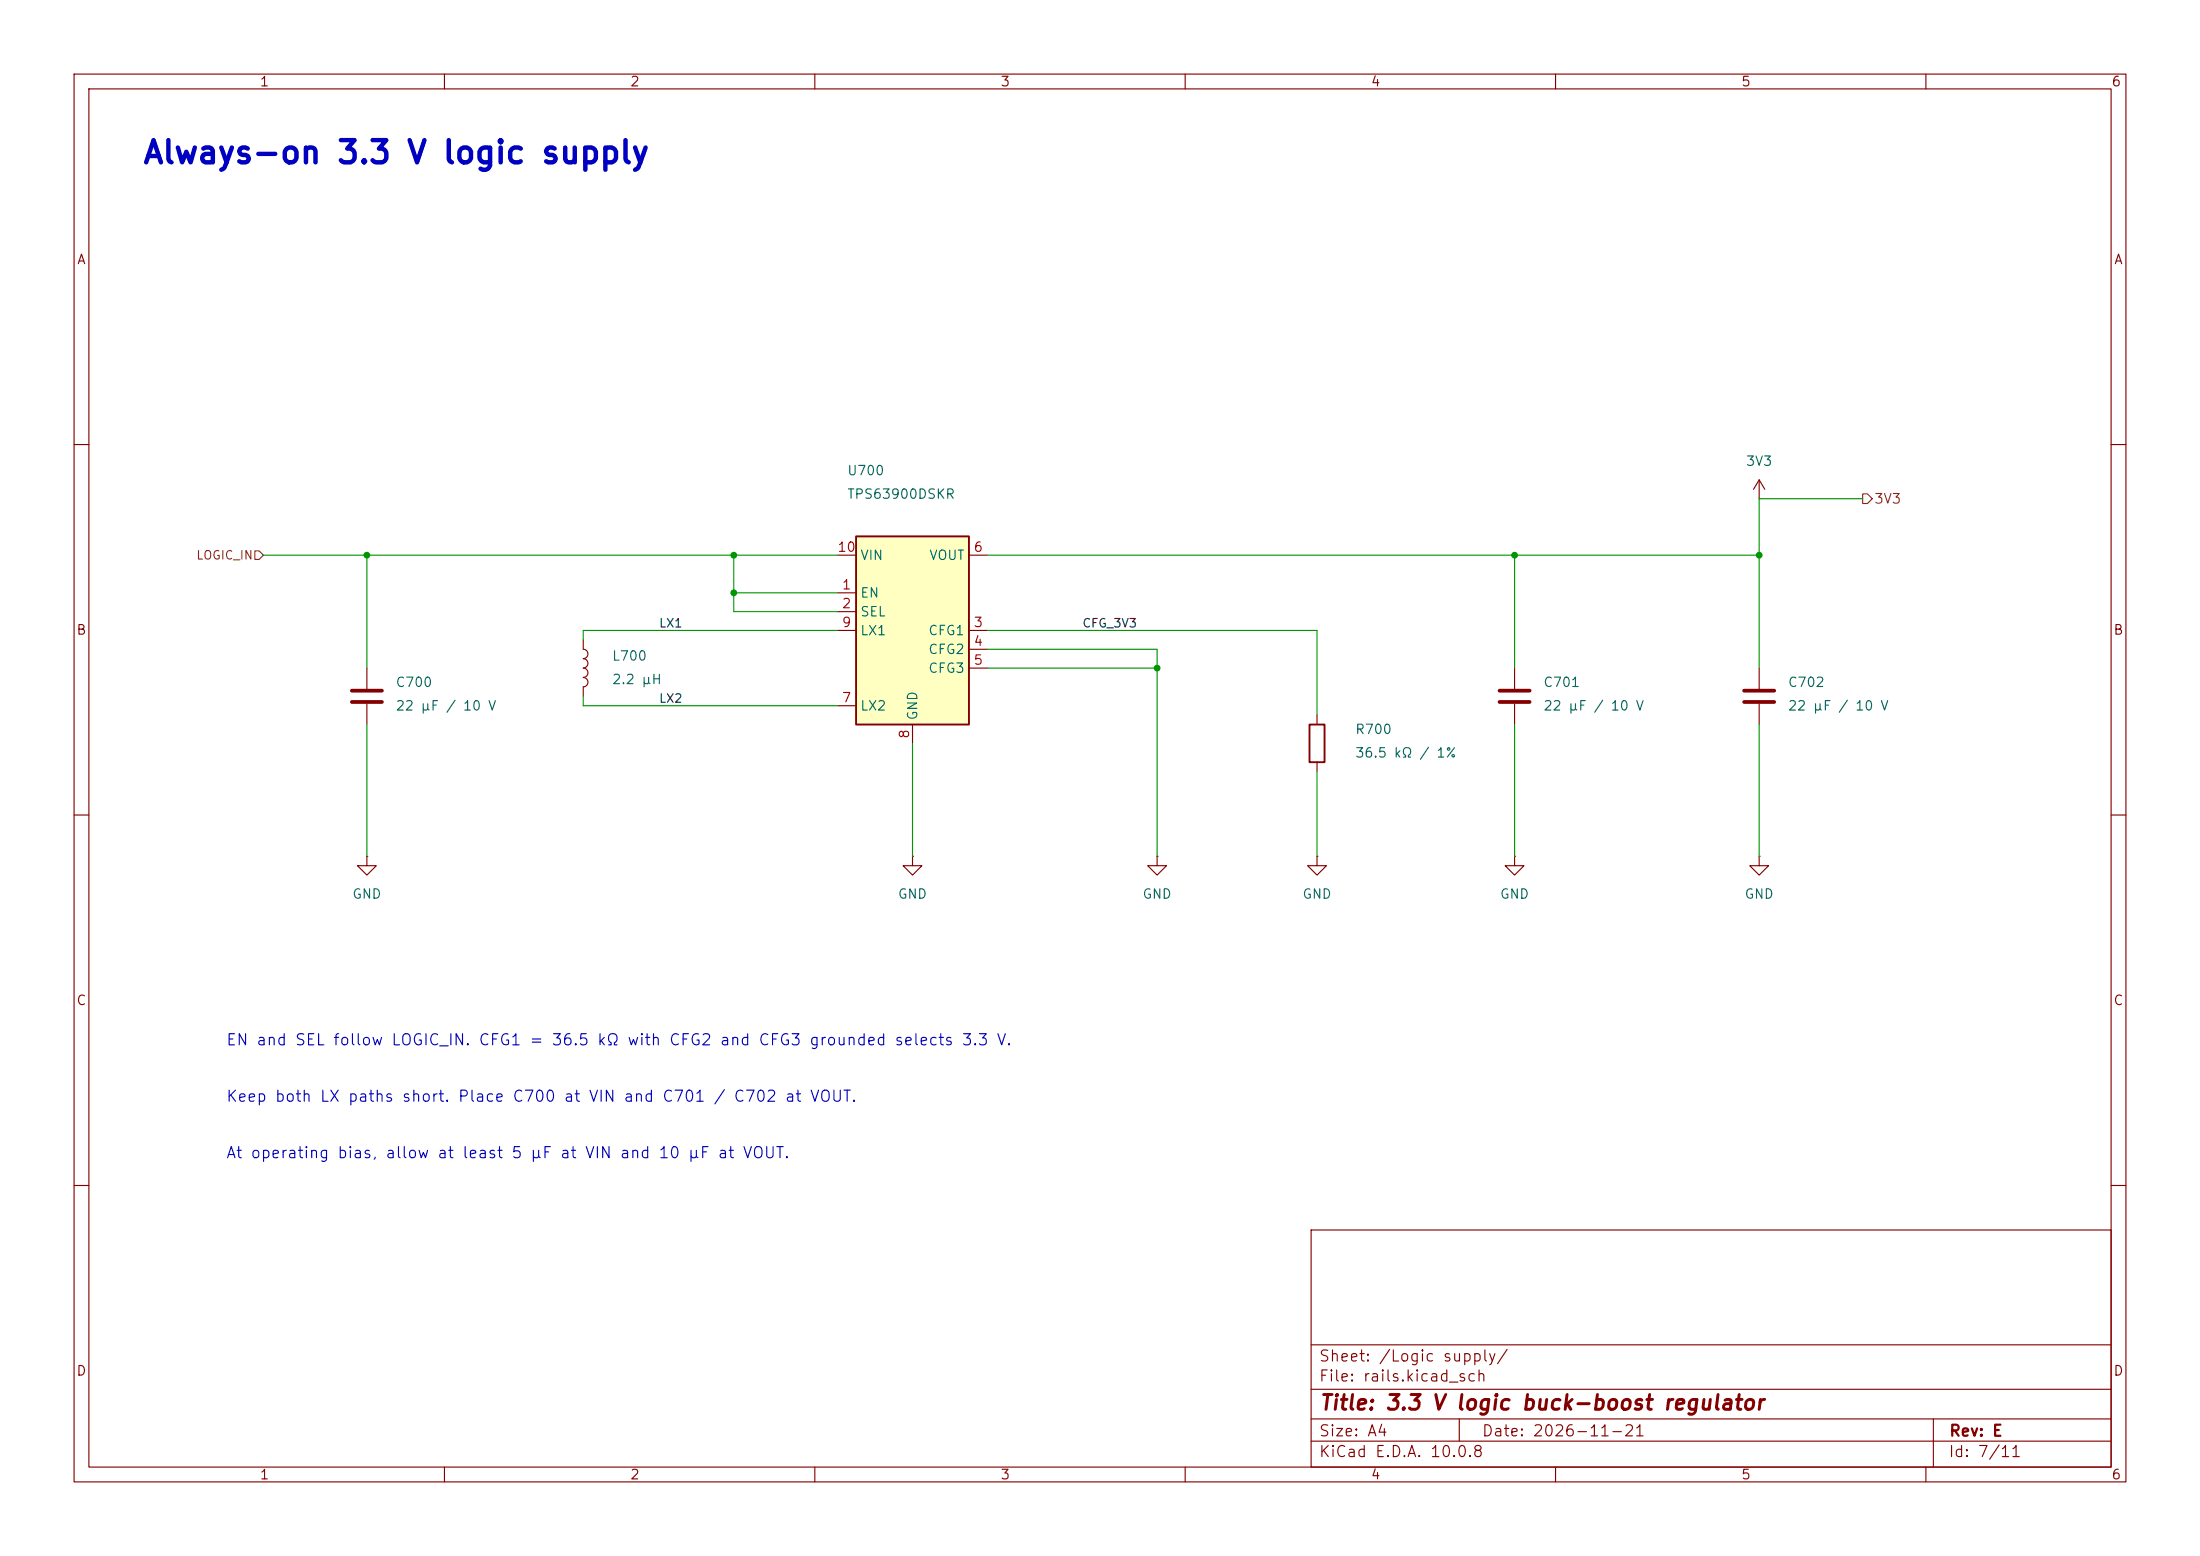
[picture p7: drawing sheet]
(kicad_sch
 (version 20260306)
 (generator "eeschema")
 (generator_version "10.0")
 (paper "A4")
 (title_block
  (title "3.3 V logic buck-boost regulator")
  (rev "E")
  (date "2026-11-21"))
 (lib_symbols
  (symbol "Device:C"
   (pin_numbers (hide yes))
   (pin_names
    (offset 0.254)) (exclude_from_sim no) (in_bom yes) (on_board yes)
   (in_pos_files yes)
   (duplicate_pin_numbers_are_jumpers no)
   (property "Reference" "C" (at 0.635 2.54 0) (show_name no) (do_not_autoplace no) (effects (font (size 1.27 1.27)) (justify left)))
   (property "Value" "C" (at 0.635 -2.54 0) (show_name no) (do_not_autoplace no) (effects (font (size 1.27 1.27)) (justify left)))
   (property "Footprint" "" (at 0.9652 -3.81 0) (show_name no) (do_not_autoplace no) (hide yes) (effects (font (size 1.27 1.27))))
   (property "Datasheet" "" (at 0 0 0) (show_name no) (do_not_autoplace no) (hide yes) (effects (font (size 1.27 1.27))))
   (property "Description" "Unpolarized capacitor" (at 0 0 0) (show_name no) (do_not_autoplace no) (hide yes) (effects (font (size 1.27 1.27))))
   (symbol "C_0_1"
    (polyline (pts (xy -2.032 0.762) (xy 2.032 0.762)) (stroke (width 0.508) (type default)) (fill (type none)))
    (polyline (pts (xy -2.032 -0.762) (xy 2.032 -0.762)) (stroke (width 0.508) (type default)) (fill (type none))))
   (symbol "C_1_1"
    (pin passive line (at 0 3.81 270) (length 2.794) (name "" (effects (font (size 1.27 1.27)))) (number "1" (effects (font (size 1.27 1.27)))))
    (pin passive line (at 0 -3.81 90) (length 2.794) (name "" (effects (font (size 1.27 1.27)))) (number "2" (effects (font (size 1.27 1.27))))))
   (embedded_fonts no))
  (symbol "Device:L"
   (pin_numbers (hide yes))
   (pin_names
    (offset 1.016) (hide yes)) (exclude_from_sim no) (in_bom yes) (on_board yes)
   (in_pos_files yes)
   (duplicate_pin_numbers_are_jumpers no)
   (property "Reference" "L" (at -1.27 0 90) (show_name no) (do_not_autoplace no) (effects (font (size 1.27 1.27))))
   (property "Value" "L" (at 1.905 0 90) (show_name no) (do_not_autoplace no) (effects (font (size 1.27 1.27))))
   (property "Footprint" "" (at 0 0 0) (show_name no) (do_not_autoplace no) (hide yes) (effects (font (size 1.27 1.27))))
   (property "Datasheet" "" (at 0 0 0) (show_name no) (do_not_autoplace no) (hide yes) (effects (font (size 1.27 1.27))))
   (property "Description" "Inductor" (at 0 0 0) (show_name no) (do_not_autoplace no) (hide yes) (effects (font (size 1.27 1.27))))
   (symbol "L_0_1"
    (arc (start 0 2.54) (mid 0.6323 1.905) (end 0 1.27) (stroke (width 0) (type default)) (fill (type none)))
    (arc (start 0 1.27) (mid 0.6323 0.635) (end 0 0) (stroke (width 0) (type default)) (fill (type none)))
    (arc (start 0 0) (mid 0.6323 -0.635) (end 0 -1.27) (stroke (width 0) (type default)) (fill (type none)))
    (arc (start 0 -1.27) (mid 0.6323 -1.905) (end 0 -2.54) (stroke (width 0) (type default)) (fill (type none))))
   (symbol "L_1_1"
    (pin passive line (at 0 3.81 270) (length 1.27) (name "1" (effects (font (size 1.27 1.27)))) (number "1" (effects (font (size 1.27 1.27)))))
    (pin passive line (at 0 -3.81 90) (length 1.27) (name "2" (effects (font (size 1.27 1.27)))) (number "2" (effects (font (size 1.27 1.27))))))
   (embedded_fonts no))
  (symbol "Device:R"
   (pin_numbers (hide yes))
   (pin_names
    (offset 0)) (exclude_from_sim no) (in_bom yes) (on_board yes)
   (in_pos_files yes)
   (duplicate_pin_numbers_are_jumpers no)
   (property "Reference" "R" (at 2.032 0 90) (show_name no) (do_not_autoplace no) (effects (font (size 1.27 1.27))))
   (property "Value" "R" (at 0 0 90) (show_name no) (do_not_autoplace no) (effects (font (size 1.27 1.27))))
   (property "Footprint" "" (at -1.778 0 90) (show_name no) (do_not_autoplace no) (hide yes) (effects (font (size 1.27 1.27))))
   (property "Datasheet" "" (at 0 0 0) (show_name no) (do_not_autoplace no) (hide yes) (effects (font (size 1.27 1.27))))
   (property "Description" "Resistor" (at 0 0 0) (show_name no) (do_not_autoplace no) (hide yes) (effects (font (size 1.27 1.27))))
   (symbol "R_0_1"
    (rectangle (start -1.016 -2.54) (end 1.016 2.54) (stroke (width 0.254) (type default)) (fill (type none))))
   (symbol "R_1_1"
    (pin passive line (at 0 3.81 270) (length 1.27) (name "" (effects (font (size 1.27 1.27)))) (number "1" (effects (font (size 1.27 1.27)))))
    (pin passive line (at 0 -3.81 90) (length 1.27) (name "" (effects (font (size 1.27 1.27)))) (number "2" (effects (font (size 1.27 1.27))))))
   (embedded_fonts no))
  (symbol "Regulator_Switching:TPS63900" (exclude_from_sim no) (in_bom yes) (on_board yes)
   (in_pos_files yes)
   (duplicate_pin_numbers_are_jumpers no)
   (property "Reference" "U" (at -7.62 13.97 0) (show_name no) (do_not_autoplace no) (effects (font (size 1.27 1.27)) (justify left)))
   (property "Value" "TPS63900" (at 5.08 13.97 0) (show_name no) (do_not_autoplace no) (effects (font (size 1.27 1.27))))
   (property "Footprint" "Package_SON:WSON-10-1EP_2.5x2.5mm_P0.5mm_EP1.2x2mm_ThermalVias" (at 21.59 -13.97 0) (show_name no) (do_not_autoplace no) (hide yes) (effects (font (size 1.27 1.27))))
   (property "Datasheet" "https://www.ti.com/lit/ds/symlink/tps63900.pdf" (at -7.62 13.97 0) (show_name no) (do_not_autoplace no) (hide yes) (effects (font (size 1.27 1.27))))
   (property "Description" "Buck-Boost Converter, 1.8-5.5V Input Voltage, 0.4A Switch Current, Adjustable 1.8-5V Output Voltage, WSON-10" (at 0 0 0) (show_name no) (do_not_autoplace no) (hide yes) (effects (font (size 1.27 1.27))))
   (symbol "TPS63900_0_1"
    (rectangle (start -7.62 12.7) (end 7.62 -12.7) (stroke (width 0.254) (type default)) (fill (type background))))
   (symbol "TPS63900_1_1"
    (pin input line (at -10.16 5.08 0) (length 2.54) (name "EN" (effects (font (size 1.27 1.27)))) (number "1" (effects (font (size 1.27 1.27)))))
    (pin input line (at -10.16 2.54 0) (length 2.54) (name "SEL" (effects (font (size 1.27 1.27)))) (number "2" (effects (font (size 1.27 1.27)))))
    (pin input line (at 10.16 0 180) (length 2.54) (name "CFG1" (effects (font (size 1.27 1.27)))) (number "3" (effects (font (size 1.27 1.27)))))
    (pin input line (at 10.16 -2.54 180) (length 2.54) (name "CFG2" (effects (font (size 1.27 1.27)))) (number "4" (effects (font (size 1.27 1.27)))))
    (pin input line (at 10.16 -5.08 180) (length 2.54) (name "CFG3" (effects (font (size 1.27 1.27)))) (number "5" (effects (font (size 1.27 1.27)))))
    (pin power_out line (at 10.16 10.16 180) (length 2.54) (name "VOUT" (effects (font (size 1.27 1.27)))) (number "6" (effects (font (size 1.27 1.27)))))
    (pin input line (at -10.16 -10.16 0) (length 2.54) (name "LX2" (effects (font (size 1.27 1.27)))) (number "7" (effects (font (size 1.27 1.27)))))
    (pin power_in line (at 0 -15.24 90) (length 2.54) (name "GND" (effects (font (size 1.27 1.27)))) (number "8" (effects (font (size 1.27 1.27)))))
    (pin input line (at -10.16 0 0) (length 2.54) (name "LX1" (effects (font (size 1.27 1.27)))) (number "9" (effects (font (size 1.27 1.27)))))
    (pin power_in line (at -10.16 10.16 0) (length 2.54) (name "VIN" (effects (font (size 1.27 1.27)))) (number "10" (effects (font (size 1.27 1.27)))))
    (pin passive line (at 0 -15.24 90) (length 2.54) (hide yes) (name "GND" (effects (font (size 1.27 1.27)))) (number "11" (effects (font (size 1.27 1.27))))))
   (embedded_fonts no))
  (symbol "power:GND"
   (power global)
   (pin_numbers (hide yes))
   (pin_names
    (offset 0) (hide yes)) (exclude_from_sim no) (in_bom yes) (on_board yes)
   (in_pos_files yes)
   (duplicate_pin_numbers_are_jumpers no)
   (property "Reference" "#PWR" (at 0 -6.35 0) (show_name no) (do_not_autoplace no) (hide yes) (effects (font (size 1.27 1.27))))
   (property "Value" "GND" (at 0 -3.81 0) (show_name no) (do_not_autoplace no) (effects (font (size 1.27 1.27))))
   (property "Footprint" "" (at 0 0 0) (show_name no) (do_not_autoplace no) (hide yes) (effects (font (size 1.27 1.27))))
   (property "Datasheet" "" (at 0 0 0) (show_name no) (do_not_autoplace no) (hide yes) (effects (font (size 1.27 1.27))))
   (property "Description" "Power symbol creates a global label with name \"GND\" , ground" (at 0 0 0) (show_name no) (do_not_autoplace no) (hide yes) (effects (font (size 1.27 1.27))))
   (symbol "GND_0_1"
    (polyline (pts (xy 0 0) (xy 0 -1.27) (xy 1.27 -1.27) (xy 0 -2.54) (xy -1.27 -1.27) (xy 0 -1.27)) (stroke (width 0) (type default)) (fill (type none))))
   (symbol "GND_1_1"
    (pin power_in line (at 0 0 270) (length 0) (name "" (effects (font (size 1.27 1.27)))) (number "1" (effects (font (size 1.27 1.27))))))
   (embedded_fonts no))
  (symbol "power:+3V3"
   (power global)
   (pin_numbers (hide yes))
   (pin_names
    (offset 0) (hide yes)) (exclude_from_sim no) (in_bom yes) (on_board yes)
   (in_pos_files yes)
   (duplicate_pin_numbers_are_jumpers no)
   (property "Reference" "#PWR" (at 0 -3.81 0) (show_name no) (do_not_autoplace no) (hide yes) (effects (font (size 1.27 1.27))))
   (property "Value" "+3V3" (at 0 3.556 0) (show_name no) (do_not_autoplace no) (effects (font (size 1.27 1.27))))
   (property "Footprint" "" (at 0 0 0) (show_name no) (do_not_autoplace no) (hide yes) (effects (font (size 1.27 1.27))))
   (property "Datasheet" "" (at 0 0 0) (show_name no) (do_not_autoplace no) (hide yes) (effects (font (size 1.27 1.27))))
   (property "Description" "Power symbol creates a global label with name \"+3V3\"" (at 0 0 0) (show_name no) (do_not_autoplace no) (hide yes) (effects (font (size 1.27 1.27))))
   (symbol "+3V3_0_1"
    (polyline (pts (xy -0.762 1.27) (xy 0 2.54)) (stroke (width 0) (type default)) (fill (type none)))
    (polyline (pts (xy 0 2.54) (xy 0.762 1.27)) (stroke (width 0) (type default)) (fill (type none)))
    (polyline (pts (xy 0 0) (xy 0 2.54)) (stroke (width 0) (type default)) (fill (type none))))
   (symbol "+3V3_1_1"
    (pin power_in line (at 0 0 90) (length 0) (name "" (effects (font (size 1.27 1.27)))) (number "1" (effects (font (size 1.27 1.27))))))
   (embedded_fonts no)))
 (text "Always-on 3.3 V logic supply"
  (exclude_from_sim no)
  (at 19.05 19.05 0)
  (effects (font (size 3 3)
    (bold yes)) (justify left top)))
 (symbol
  (lib_id "Regulator_Switching:TPS63900")
  (at 123.19 85.09 0)
  (unit 1)
  (body_style 1)
  (exclude_from_sim no)
  (in_bom yes)
  (on_board yes)
  (in_pos_files yes)
  (dnp no)
  (property "Reference" "U700" (at 114.3 63.5 0) (show_name no) (do_not_autoplace no) (effects (font (size 1.27 1.27)) (justify left)))
  (property "Value" "TPS63900DSKR" (at 114.3 66.675 0) (show_name no) (do_not_autoplace no) (effects (font (size 1.27 1.27)) (justify left)))
  (property "Footprint" "Package_SON:WSON-10-1EP_2.5x2.5mm_P0.5mm_EP1.2x2mm" (at 123.19 85.09 0) (hide yes) (show_name no) (do_not_autoplace no) (effects (font (size 1.27 1.27))))
  (property "Datasheet" "https://www.ti.com/lit/ds/symlink/tps63900.pdf" (at 123.19 85.09 0) (hide yes) (show_name no) (do_not_autoplace no) (effects (font (size 1.27 1.27))))
  (property "Description" "" (at 123.19 85.09 0) (show_name no) (do_not_autoplace no) (effects (font (size 1.27 1.27))))
  (property "LCSC" "C1518762" (at 123.19 85.09 0) (hide yes) (show_name no) (do_not_autoplace no) (effects (font (size 1.27 1.27))))
  (property "Manufacturer" "Texas Instruments" (at 123.19 85.09 0) (hide yes) (show_name no) (do_not_autoplace no) (effects (font (size 1.27 1.27))))
  (property "MPN" "TPS63900DSKR" (at 123.19 85.09 0) (hide yes) (show_name no) (do_not_autoplace no) (effects (font (size 1.27 1.27))))
  (property "Assembly" "Factory SMT" (at 123.19 85.09 0) (hide yes) (show_name no) (do_not_autoplace no) (effects (font (size 1.27 1.27))))
  (pin "11")
  (pin "10")
  (pin "5")
  (pin "9")
  (pin "7")
  (pin "8")
  (pin "6")
  (pin "4")
  (pin "1")
  (pin "3")
  (pin "2"))
 (symbol
  (lib_id "Device:L")
  (at 78.74 90.17 0)
  (unit 1)
  (body_style 1)
  (exclude_from_sim no)
  (in_bom yes)
  (on_board yes)
  (in_pos_files yes)
  (dnp no)
  (property "Reference" "L700" (at 82.55 88.519 0) (show_name no) (do_not_autoplace no) (effects (font (size 1.27 1.27)) (justify left)))
  (property "Value" "2.2 µH" (at 82.55 91.694 0) (show_name no) (do_not_autoplace no) (effects (font (size 1.27 1.27)) (justify left)))
  (property "Footprint" "Keyboard_Power:Murata_DFE201612E" (at 78.74 90.17 0) (hide yes) (show_name no) (do_not_autoplace no) (effects (font (size 1.27 1.27))))
  (property "Datasheet" "https://datasheet.lcsc.com/datasheet/pdf/9a2227c0960d033e774a76ebdabff58d.pdf" (at 78.74 90.17 0) (hide yes) (show_name no) (do_not_autoplace no) (effects (font (size 1.27 1.27))))
  (property "Description" "" (at 78.74 90.17 0) (show_name no) (do_not_autoplace no) (effects (font (size 1.27 1.27))))
  (property "LCSC" "C337893" (at 78.74 90.17 0) (hide yes) (show_name no) (do_not_autoplace no) (effects (font (size 1.27 1.27))))
  (property "Manufacturer" "Murata Electronics" (at 78.74 90.17 0) (hide yes) (show_name no) (do_not_autoplace no) (effects (font (size 1.27 1.27))))
  (property "MPN" "DFE201612E-2R2M=P2" (at 78.74 90.17 0) (hide yes) (show_name no) (do_not_autoplace no) (effects (font (size 1.27 1.27))))
  (property "Assembly" "Factory SMT" (at 78.74 90.17 0) (hide yes) (show_name no) (do_not_autoplace no) (effects (font (size 1.27 1.27))))
  (pin "1")
  (pin "2"))
 (symbol
  (lib_id "Device:R")
  (at 177.8 100.33 0)
  (unit 1)
  (body_style 1)
  (exclude_from_sim no)
  (in_bom yes)
  (on_board yes)
  (in_pos_files yes)
  (dnp no)
  (property "Reference" "R700" (at 182.88 98.425 0) (show_name no) (do_not_autoplace no) (effects (font (size 1.27 1.27)) (justify left)))
  (property "Value" "36.5 kΩ / 1%" (at 182.88 101.6 0) (show_name no) (do_not_autoplace no) (effects (font (size 1.27 1.27)) (justify left)))
  (property "Footprint" "Resistor_SMD:R_0603_1608Metric" (at 177.8 100.33 0) (hide yes) (show_name no) (do_not_autoplace no) (effects (font (size 1.27 1.27))))
  (property "Datasheet" "https://www.lcsc.com/product-detail/C23029.html" (at 177.8 100.33 0) (hide yes) (show_name no) (do_not_autoplace no) (effects (font (size 1.27 1.27))))
  (property "Description" "" (at 177.8 100.33 0) (show_name no) (do_not_autoplace no) (effects (font (size 1.27 1.27))))
  (property "LCSC" "C23029" (at 177.8 100.33 0) (hide yes) (show_name no) (do_not_autoplace no) (effects (font (size 1.27 1.27))))
  (property "Manufacturer" "UNI-ROYAL(Uniroyal Elec)" (at 177.8 100.33 0) (hide yes) (show_name no) (do_not_autoplace no) (effects (font (size 1.27 1.27))))
  (property "MPN" "0603WAF3652T5E" (at 177.8 100.33 0) (hide yes) (show_name no) (do_not_autoplace no) (effects (font (size 1.27 1.27))))
  (property "Assembly" "Factory SMT" (at 177.8 100.33 0) (hide yes) (show_name no) (do_not_autoplace no) (effects (font (size 1.27 1.27))))
  (pin "1")
  (pin "2"))
 (symbol
  (lib_id "Device:C")
  (at 49.53 93.98 0)
  (unit 1)
  (body_style 1)
  (exclude_from_sim no)
  (in_bom yes)
  (on_board yes)
  (in_pos_files yes)
  (dnp no)
  (property "Reference" "C700" (at 53.34 92.075 0) (show_name no) (do_not_autoplace no) (effects (font (size 1.27 1.27)) (justify left)))
  (property "Value" "22 µF / 10 V" (at 53.34 95.25 0) (show_name no) (do_not_autoplace no) (effects (font (size 1.27 1.27)) (justify left)))
  (property "Footprint" "Capacitor_SMD:C_1206_3216Metric" (at 49.53 93.98 0) (hide yes) (show_name no) (do_not_autoplace no) (effects (font (size 1.27 1.27))))
  (property "Datasheet" "https://pim.murata.com/en-us/pim/details/?partNum=GRM31CR71A226KE15%23" (at 49.53 93.98 0) (hide yes) (show_name no) (do_not_autoplace no) (effects (font (size 1.27 1.27))))
  (property "Description" "" (at 49.53 93.98 0) (show_name no) (do_not_autoplace no) (effects (font (size 1.27 1.27))))
  (property "LCSC" "C91604" (at 49.53 93.98 0) (hide yes) (show_name no) (do_not_autoplace no) (effects (font (size 1.27 1.27))))
  (property "Manufacturer" "Murata Electronics" (at 49.53 93.98 0) (hide yes) (show_name no) (do_not_autoplace no) (effects (font (size 1.27 1.27))))
  (property "MPN" "GRM31CR71A226KE15L" (at 49.53 93.98 0) (hide yes) (show_name no) (do_not_autoplace no) (effects (font (size 1.27 1.27))))
  (property "Assembly" "Factory SMT" (at 49.53 93.98 0) (hide yes) (show_name no) (do_not_autoplace no) (effects (font (size 1.27 1.27))))
  (pin "2")
  (pin "1"))
 (symbol
  (lib_id "Device:C")
  (at 204.47 93.98 0)
  (unit 1)
  (body_style 1)
  (exclude_from_sim no)
  (in_bom yes)
  (on_board yes)
  (in_pos_files yes)
  (dnp no)
  (property "Reference" "C701" (at 208.28 92.075 0) (show_name no) (do_not_autoplace no) (effects (font (size 1.27 1.27)) (justify left)))
  (property "Value" "22 µF / 10 V" (at 208.28 95.25 0) (show_name no) (do_not_autoplace no) (effects (font (size 1.27 1.27)) (justify left)))
  (property "Footprint" "Capacitor_SMD:C_1206_3216Metric" (at 204.47 93.98 0) (hide yes) (show_name no) (do_not_autoplace no) (effects (font (size 1.27 1.27))))
  (property "Datasheet" "https://pim.murata.com/en-us/pim/details/?partNum=GRM31CR71A226KE15%23" (at 204.47 93.98 0) (hide yes) (show_name no) (do_not_autoplace no) (effects (font (size 1.27 1.27))))
  (property "Description" "" (at 204.47 93.98 0) (show_name no) (do_not_autoplace no) (effects (font (size 1.27 1.27))))
  (property "LCSC" "C91604" (at 204.47 93.98 0) (hide yes) (show_name no) (do_not_autoplace no) (effects (font (size 1.27 1.27))))
  (property "Manufacturer" "Murata Electronics" (at 204.47 93.98 0) (hide yes) (show_name no) (do_not_autoplace no) (effects (font (size 1.27 1.27))))
  (property "MPN" "GRM31CR71A226KE15L" (at 204.47 93.98 0) (hide yes) (show_name no) (do_not_autoplace no) (effects (font (size 1.27 1.27))))
  (property "Assembly" "Factory SMT" (at 204.47 93.98 0) (hide yes) (show_name no) (do_not_autoplace no) (effects (font (size 1.27 1.27))))
  (pin "1")
  (pin "2"))
 (symbol
  (lib_id "Device:C")
  (at 237.49 93.98 0)
  (unit 1)
  (body_style 1)
  (exclude_from_sim no)
  (in_bom yes)
  (on_board yes)
  (in_pos_files yes)
  (dnp no)
  (property "Reference" "C702" (at 241.3 92.075 0) (show_name no) (do_not_autoplace no) (effects (font (size 1.27 1.27)) (justify left)))
  (property "Value" "22 µF / 10 V" (at 241.3 95.25 0) (show_name no) (do_not_autoplace no) (effects (font (size 1.27 1.27)) (justify left)))
  (property "Footprint" "Capacitor_SMD:C_1206_3216Metric" (at 237.49 93.98 0) (hide yes) (show_name no) (do_not_autoplace no) (effects (font (size 1.27 1.27))))
  (property "Datasheet" "https://pim.murata.com/en-us/pim/details/?partNum=GRM31CR71A226KE15%23" (at 237.49 93.98 0) (hide yes) (show_name no) (do_not_autoplace no) (effects (font (size 1.27 1.27))))
  (property "Description" "" (at 237.49 93.98 0) (show_name no) (do_not_autoplace no) (effects (font (size 1.27 1.27))))
  (property "LCSC" "C91604" (at 237.49 93.98 0) (hide yes) (show_name no) (do_not_autoplace no) (effects (font (size 1.27 1.27))))
  (property "Manufacturer" "Murata Electronics" (at 237.49 93.98 0) (hide yes) (show_name no) (do_not_autoplace no) (effects (font (size 1.27 1.27))))
  (property "MPN" "GRM31CR71A226KE15L" (at 237.49 93.98 0) (hide yes) (show_name no) (do_not_autoplace no) (effects (font (size 1.27 1.27))))
  (property "Assembly" "Factory SMT" (at 237.49 93.98 0) (hide yes) (show_name no) (do_not_autoplace no) (effects (font (size 1.27 1.27))))
  (pin "1")
  (pin "2"))
 (hierarchical_label "LOGIC_IN"
  (shape input)
  (at 35.56 74.93 180)
  (effects (font (size 1.15 1.15)) (justify right)))
 (symbol
  (lib_id "power:GND")
  (at 49.53 115.57 0)
  (unit 1)
  (exclude_from_sim no)
  (in_bom yes)
  (on_board yes)
  (dnp no)
  (property "Reference" "#PWR7101" (at 49.53 115.57 0) (hide yes) (effects (font (size 1.27 1.27))))
  (property "Value" "GND" (at 49.53 120.65 0) (effects (font (size 1.27 1.27))))
  (pin "1"))
 (label "LX1"
  (at 88.9 85.09 0)
  (effects (font (size 1.15 1.15)) (justify left bottom)))
 (label "LX2"
  (at 88.9 95.25 0)
  (effects (font (size 1.15 1.15)) (justify left bottom)))
 (symbol
  (lib_id "power:+3V3")
  (at 237.49 67.31 0)
  (unit 1)
  (exclude_from_sim no)
  (in_bom yes)
  (on_board yes)
  (dnp no)
  (property "Reference" "#PWR7102" (at 237.49 67.31 0) (hide yes) (effects (font (size 1.27 1.27))))
  (property "Value" "3V3" (at 237.49 62.23 0) (effects (font (size 1.27 1.27))))
  (pin "1"))
 (symbol
  (lib_id "power:GND")
  (at 204.47 115.57 0)
  (unit 1)
  (exclude_from_sim no)
  (in_bom yes)
  (on_board yes)
  (dnp no)
  (property "Reference" "#PWR7103" (at 204.47 115.57 0) (hide yes) (effects (font (size 1.27 1.27))))
  (property "Value" "GND" (at 204.47 120.65 0) (effects (font (size 1.27 1.27))))
  (pin "1"))
 (symbol
  (lib_id "power:GND")
  (at 237.49 115.57 0)
  (unit 1)
  (exclude_from_sim no)
  (in_bom yes)
  (on_board yes)
  (dnp no)
  (property "Reference" "#PWR7104" (at 237.49 115.57 0) (hide yes) (effects (font (size 1.27 1.27))))
  (property "Value" "GND" (at 237.49 120.65 0) (effects (font (size 1.27 1.27))))
  (pin "1"))
 (label "CFG_3V3"
  (at 146.05 85.09 0)
  (effects (font (size 1.15 1.15)) (justify left bottom)))
 (symbol
  (lib_id "power:GND")
  (at 177.8 115.57 0)
  (unit 1)
  (exclude_from_sim no)
  (in_bom yes)
  (on_board yes)
  (dnp no)
  (property "Reference" "#PWR7105" (at 177.8 115.57 0) (hide yes) (effects (font (size 1.27 1.27))))
  (property "Value" "GND" (at 177.8 120.65 0) (effects (font (size 1.27 1.27))))
  (pin "1"))
 (symbol
  (lib_id "power:GND")
  (at 156.21 115.57 0)
  (unit 1)
  (exclude_from_sim no)
  (in_bom yes)
  (on_board yes)
  (dnp no)
  (property "Reference" "#PWR7106" (at 156.21 115.57 0) (hide yes) (effects (font (size 1.27 1.27))))
  (property "Value" "GND" (at 156.21 120.65 0) (effects (font (size 1.27 1.27))))
  (pin "1"))
 (symbol
  (lib_id "power:GND")
  (at 123.19 115.57 0)
  (unit 1)
  (exclude_from_sim no)
  (in_bom yes)
  (on_board yes)
  (dnp no)
  (property "Reference" "#PWR7107" (at 123.19 115.57 0) (hide yes) (effects (font (size 1.27 1.27))))
  (property "Value" "GND" (at 123.19 120.65 0) (effects (font (size 1.27 1.27))))
  (pin "1"))
 (text "EN and SEL follow LOGIC_IN. CFG1 = 36.5 kΩ with CFG2 and CFG3 grounded selects 3.3 V."
  (exclude_from_sim no)
  (at 30.48 139.7 0)
  (effects (font (size 1.5 1.5)) (justify left top)))
 (text "Keep both LX paths short. Place C700 at VIN and C701 / C702 at VOUT."
  (exclude_from_sim no)
  (at 30.48 147.32 0)
  (effects (font (size 1.5 1.5)) (justify left top)))
 (text "At operating bias, allow at least 5 µF at VIN and 10 µF at VOUT."
  (exclude_from_sim no)
  (at 30.48 154.94 0)
  (effects (font (size 1.5 1.5)) (justify left top)))
 (wire
  (pts (xy 35.56 74.93) (xy 49.53 74.93))
  (stroke (width 0) (type default)))
 (wire
  (pts (xy 49.53 74.93) (xy 49.53 90.17))
  (stroke (width 0) (type default)))
 (wire
  (pts (xy 49.53 74.93) (xy 99.06 74.93))
  (stroke (width 0) (type default)))
 (wire
  (pts (xy 49.53 97.79) (xy 49.53 115.57))
  (stroke (width 0) (type default)))
 (wire
  (pts (xy 78.74 85.09) (xy 78.74 86.36))
  (stroke (width 0) (type default)))
 (wire
  (pts (xy 78.74 85.09) (xy 88.9 85.09))
  (stroke (width 0) (type default)))
 (wire
  (pts (xy 78.74 93.98) (xy 78.74 95.25))
  (stroke (width 0) (type default)))
 (wire
  (pts (xy 78.74 95.25) (xy 88.9 95.25))
  (stroke (width 0) (type default)))
 (wire
  (pts (xy 88.9 85.09) (xy 113.03 85.09))
  (stroke (width 0) (type default)))
 (wire
  (pts (xy 88.9 95.25) (xy 113.03 95.25))
  (stroke (width 0) (type default)))
 (wire
  (pts (xy 99.06 74.93) (xy 99.06 80.01))
  (stroke (width 0) (type default)))
 (wire
  (pts (xy 99.06 74.93) (xy 113.03 74.93))
  (stroke (width 0) (type default)))
 (wire
  (pts (xy 99.06 80.01) (xy 99.06 82.55))
  (stroke (width 0) (type default)))
 (wire
  (pts (xy 99.06 80.01) (xy 113.03 80.01))
  (stroke (width 0) (type default)))
 (wire
  (pts (xy 99.06 82.55) (xy 113.03 82.55))
  (stroke (width 0) (type default)))
 (wire
  (pts (xy 123.19 100.33) (xy 123.19 115.57))
  (stroke (width 0) (type default)))
 (wire
  (pts (xy 133.35 74.93) (xy 204.47 74.93))
  (stroke (width 0) (type default)))
 (wire
  (pts (xy 133.35 85.09) (xy 146.05 85.09))
  (stroke (width 0) (type default)))
 (wire
  (pts (xy 133.35 87.63) (xy 156.21 87.63))
  (stroke (width 0) (type default)))
 (wire
  (pts (xy 133.35 90.17) (xy 156.21 90.17))
  (stroke (width 0) (type default)))
 (wire
  (pts (xy 146.05 85.09) (xy 177.8 85.09))
  (stroke (width 0) (type default)))
 (wire
  (pts (xy 156.21 87.63) (xy 156.21 90.17))
  (stroke (width 0) (type default)))
 (wire
  (pts (xy 156.21 90.17) (xy 156.21 115.57))
  (stroke (width 0) (type default)))
 (wire
  (pts (xy 177.8 85.09) (xy 177.8 96.52))
  (stroke (width 0) (type default)))
 (wire
  (pts (xy 177.8 104.14) (xy 177.8 115.57))
  (stroke (width 0) (type default)))
 (wire
  (pts (xy 204.47 74.93) (xy 204.47 90.17))
  (stroke (width 0) (type default)))
 (wire
  (pts (xy 204.47 74.93) (xy 237.49 74.93))
  (stroke (width 0) (type default)))
 (wire
  (pts (xy 204.47 97.79) (xy 204.47 115.57))
  (stroke (width 0) (type default)))
 (wire
  (pts (xy 237.49 67.31) (xy 237.49 74.93))
  (stroke (width 0) (type default)))
 (wire
  (pts (xy 237.49 74.93) (xy 237.49 90.17))
  (stroke (width 0) (type default)))
 (wire
  (pts (xy 237.49 97.79) (xy 237.49 115.57))
  (stroke (width 0) (type default)))
 (junction
  (at 49.53 74.93)
  (diameter 0)
  (color 0 0 0 0))
 (junction
  (at 99.06 74.93)
  (diameter 0)
  (color 0 0 0 0))
 (junction
  (at 99.06 80.01)
  (diameter 0)
  (color 0 0 0 0))
 (junction
  (at 204.47 74.93)
  (diameter 0)
  (color 0 0 0 0))
 (junction
  (at 156.21 90.17)
  (diameter 0)
  (color 0 0 0 0))
 (junction
  (at 237.49 74.93)
  (diameter 0)
  (color 0 0 0 0))
 (wire
  (pts (xy 237.49 67.31) (xy 251.46 67.31))
  (stroke (width 0) (type default)))
 (hierarchical_label "3V3"
  (shape output)
  (at 251.46 67.31 0)
  (effects (font (size 1.3 1.3)) (justify left))))
